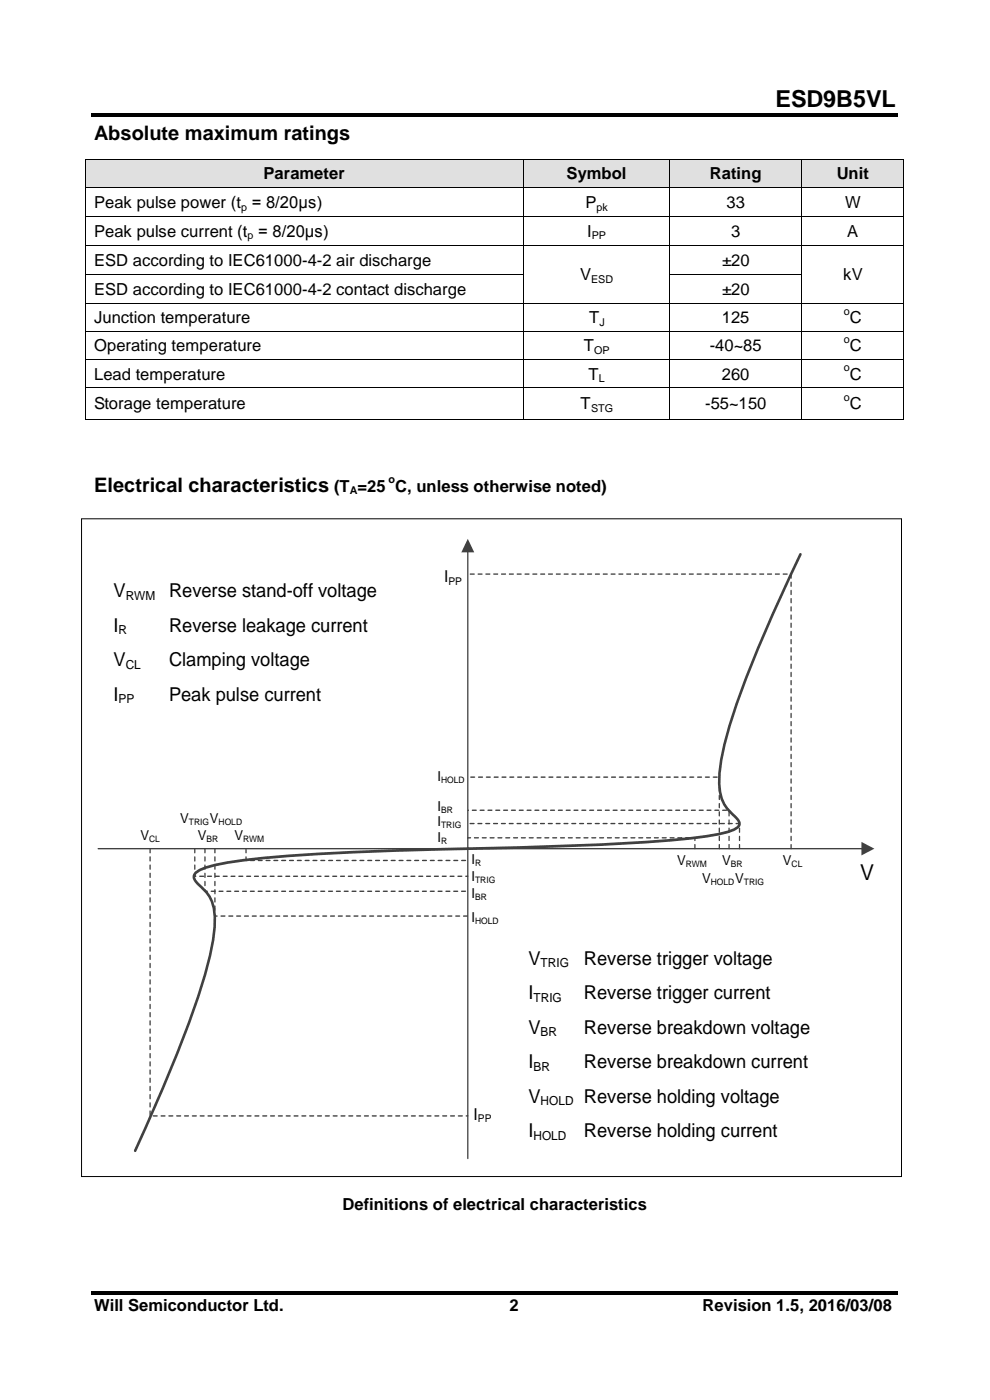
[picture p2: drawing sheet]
<svg xmlns="http://www.w3.org/2000/svg" width="210mm" height="297mm" viewBox="0 0 210 297" stroke-linecap="round" stroke-linejoin="round" font-family="sans-serif">
<g fill="#000">
<path d="M19.5 24.1h171v.7h-171z" fill-rule="evenodd"/>
<path d="M19.5 273.8h171v.8h-171z" fill-rule="evenodd"/>
</g>
<g fill="#e0e0e0">
<path d="M18.2 33.9h92.9v5.8h-92.9z" fill-rule="evenodd"/>
<path d="M20 34h89.2v5.5h-89.2z" fill-rule="evenodd"/>
<path d="M111.2 33.9h30.8v5.8h-30.8z" fill-rule="evenodd"/>
<path d="M113 34h27.1v5.5h-27.1z" fill-rule="evenodd"/>
<path d="M142.1 33.9h27.9v5.8h-27.9z" fill-rule="evenodd"/>
<path d="M144 34h24.2v5.5h-24.2z" fill-rule="evenodd"/>
<path d="M170.2 33.9h21.5v5.8h-21.5z" fill-rule="evenodd"/>
<path d="M172 34h17.9v5.5h-17.9z" fill-rule="evenodd"/>
</g>
<g fill="#000">
<path d="M18 33.7h.2v.1h-.2z" fill-rule="evenodd"/>
<path d="M18 33.7h.2v.1h-.2z" fill-rule="evenodd"/>
<path d="M18 39.7h.2v.1h-.2z" fill-rule="evenodd"/>
<path d="M111.1 33.7h.1v.1h-.1z" fill-rule="evenodd"/>
<path d="M111.1 39.7h.1v.1h-.1z" fill-rule="evenodd"/>
<path d="M141.9 33.7h.2v.1h-.2z" fill-rule="evenodd"/>
<path d="M141.9 39.7h.2v.1h-.2z" fill-rule="evenodd"/>
<path d="M170 33.7h.2v.1h-.2z" fill-rule="evenodd"/>
<path d="M170 39.7h.2v.1h-.2z" fill-rule="evenodd"/>
<path d="M191.7 33.7h.1v.1h-.1z" fill-rule="evenodd"/>
<path d="M191.7 33.7h.1v.1h-.1z" fill-rule="evenodd"/>
<path d="M191.7 39.7h.1v.1h-.1z" fill-rule="evenodd"/>
<path d="M18 45.9h.2v.2h-.2z" fill-rule="evenodd"/>
<path d="M18 52h.2v.1h-.2z" fill-rule="evenodd"/>
<path d="M18 58.2h.2v.2h-.2z" fill-rule="evenodd"/>
<path d="M111.1 45.9h.1v.2h-.1z" fill-rule="evenodd"/>
<path d="M111.1 52h.1v.1h-.1z" fill-rule="evenodd"/>
<path d="M111.1 58.2h.1v.2h-.1z" fill-rule="evenodd"/>
<path d="M141.9 45.9h.2v.2h-.2z" fill-rule="evenodd"/>
<path d="M141.9 52h.2v.1h-.2z" fill-rule="evenodd"/>
<path d="M141.9 58.2h.2v.2h-.2z" fill-rule="evenodd"/>
<path d="M170 45.9h.2v.2h-.2z" fill-rule="evenodd"/>
<path d="M170 52h.2v.1h-.2z" fill-rule="evenodd"/>
<path d="M170 58.2h.2v.2h-.2z" fill-rule="evenodd"/>
<path d="M191.7 45.9h.1v.2h-.1z" fill-rule="evenodd"/>
<path d="M191.7 52h.1v.1h-.1z" fill-rule="evenodd"/>
<path d="M191.7 58.2h.1v.2h-.1z" fill-rule="evenodd"/>
<path d="M18 64.2h.2v.2h-.2z" fill-rule="evenodd"/>
<path d="M18 70.2h.2v.2h-.2z" fill-rule="evenodd"/>
<path d="M18 76.2h.2v.2h-.2z" fill-rule="evenodd"/>
<path d="M111.1 64.2h.1v.2h-.1z" fill-rule="evenodd"/>
<path d="M111.1 70.2h.1v.2h-.1z" fill-rule="evenodd"/>
<path d="M111.1 76.2h.1v.2h-.1z" fill-rule="evenodd"/>
<path d="M141.9 64.2h.2v.2h-.2z" fill-rule="evenodd"/>
<path d="M141.9 70.2h.2v.2h-.2z" fill-rule="evenodd"/>
<path d="M141.9 76.2h.2v.2h-.2z" fill-rule="evenodd"/>
<path d="M170 64.2h.2v.2h-.2z" fill-rule="evenodd"/>
<path d="M170 70.2h.2v.2h-.2z" fill-rule="evenodd"/>
<path d="M170 76.2h.2v.2h-.2z" fill-rule="evenodd"/>
<path d="M191.7 64.2h.1v.2h-.1z" fill-rule="evenodd"/>
<path d="M191.7 70.2h.1v.2h-.1z" fill-rule="evenodd"/>
<path d="M191.7 76.2h.1v.2h-.1z" fill-rule="evenodd"/>
<path d="M18 82.2h.2v.2h-.2z" fill-rule="evenodd"/>
<path d="M18 88.8h.2v.2h-.2z" fill-rule="evenodd"/>
<path d="M18 88.8h.2v.2h-.2z" fill-rule="evenodd"/>
<path d="M111.1 82.2h.1v.2h-.1z" fill-rule="evenodd"/>
<path d="M111.1 88.8h.1v.2h-.1z" fill-rule="evenodd"/>
<path d="M141.9 82.2h.2v.2h-.2z" fill-rule="evenodd"/>
<path d="M141.9 88.8h.2v.2h-.2z" fill-rule="evenodd"/>
<path d="M170 82.2h.2v.2h-.2z" fill-rule="evenodd"/>
<path d="M170 88.8h.2v.2h-.2z" fill-rule="evenodd"/>
<path d="M191.7 82.2h.1v.2h-.1z" fill-rule="evenodd"/>
<path d="M191.7 88.8h.1v.2h-.1z" fill-rule="evenodd"/>
<path d="M191.7 88.8h.1v.2h-.1z" fill-rule="evenodd"/>
</g>
<g fill="none" stroke="#000" stroke-width=".21">
<path d="M18.1 33.8v5.9M18.1 39.8v6.1M18.2 33.7h92.9M18.2 39.8h92.9M111.1 33.8v5.9M111.1 39.8v6.1M111.2 33.7h30.7M111.2 39.8h30.7M142 33.8v5.9M142 39.8v6.1M142.1 33.7h27.9M142.1 39.8h27.9"/>
<path d="M170.1 33.8v5.9M170.1 39.8v6.1M170.2 33.7h21.5M170.2 39.8h21.5M191.8 33.8v5.9M191.8 39.8v6.1M18.1 46.1v5.9M18.1 52.1v6.1M18.1 58.4v5.8M18.2 46h92.9M18.2 52h92.9M18.2 58.3h92.9"/>
<path d="M111.1 46.1v5.9M111.1 52.1v6.1M111.1 58.4v5.8M111.2 46h30.7M111.2 52h30.7M142 46.1v5.9M142 52.1v6.1M142 58.4v5.8M142.1 46h27.9M142.1 52h27.9M142.1 58.3h27.9M170.1 46.1v5.9"/>
<path d="M170.1 52.1v6.1M170.1 58.4v5.8M170.2 46h21.5M170.2 52h21.5M191.8 46.1v5.9M191.8 52.1v6.1M191.8 58.4v5.8M18.1 64.4v5.8M18.1 70.4v5.8M18.1 76.4v5.8M18.2 64.3h92.9M18.2 70.3h92.9"/>
<path d="M18.2 76.3h92.9M111.1 64.4v5.8M111.1 70.4v5.8M111.1 76.4v5.8M111.2 64.3h30.7M111.2 70.3h30.7M111.2 76.3h30.7M142 64.4v5.8M142 70.4v5.8M142 76.4v5.8M142.1 64.3h27.9M142.1 70.3h27.9"/>
<path d="M142.1 76.3h27.9M170.1 64.4v5.8M170.1 70.4v5.8M170.1 76.4v5.8M170.2 64.3h21.5M170.2 70.3h21.5M170.2 76.3h21.5M191.8 64.4v5.8M191.8 70.4v5.8M191.8 76.4v5.8M18.1 82.4v6.4M18.2 82.3h92.9"/>
<path d="M18.2 88.9h92.9M111.1 82.4v6.4M111.2 82.3h30.7M111.2 88.9h30.7M142 82.4v6.4M142.1 82.3h27.9M142.1 88.9h27.9M170.1 82.4v6.4M170.2 82.3h21.5M170.2 88.9h21.5M191.8 82.4v6.4"/>
</g>
<path d="M169.8 117.6a278.6 278.6 0 0 0-14.8 35.6 39.9 39.9 0 0 0-2.4 14 9 9 0 0 0 3.7 6.4 1.28 1.28 0 0 1 .5 1.3 1.28 1.28 0 0 1-1 1 30.1 30.1 0 0 1-8.8 1.9 573.4 573.4 0 0 1-47.7 2.2" fill="none" stroke="#404040" stroke-width=".57"/>
<path d="M20.8 180h162.3" fill="none" stroke="#404040" stroke-width=".28"/>
<path d="M182.7 178.6l2.8 1.4-2.8 1.5z" fill="#404040"/>
<path d="M99.2 116.8v129" fill="none" stroke="#404040" stroke-width=".28"/>
<path d="M99.2 114.3l1.4 2.9h-2.7z" fill="#404040"/>
<path d="M31.8 180v56.7h67.4M41.3 180v5.9h57.9M43.5 180v9.1h55.3M45.6 180v14.3h53.6M52.2 180v2.5h47M147.4 180v-2.3h-48.2M152.6 180v-15.1h-53.4M154.7 180v-8.1h-55.5M156.9 180v-5.3h-57.7M167.8 180v-58.2h-68.6" fill="none" stroke="#404040" stroke-width=".28" stroke-dasharray=".8 .8"/>
<path d="M99.2 180a579.5 579.5 0 0 0-45.5 2.3l-4.9 .6a16.4 16.4 0 0 0-7.2 2.2 1.36 1.36 0 0 0 .1 2.2 10.3 10.3 0 0 1 3.6 5.1 23.4 23.4 0 0 1-.6 9.8 182.7 182.7 0 0 1-10.8 30.2l-5.2 11.7" fill="none" stroke="#404040" stroke-width=".57"/>
<path d="M17.3 110.1h173.9v139.5h-173.9z" fill="none" stroke="#000" stroke-width=".21"/>
<text font-size="5" x="164.5" y="22.6">ESD9B5VL</text>
<text font-size="4.6" x="182.4" y="186.8">V</text>
<g font-size="4.2">
<text x="20" y="29.7">Absolute maximum ratings</text>
<text x="20" y="104.3">Electrical characteristics</text>
</g>
<g font-size="4.1">
<text x="24.1" y="126.7">V</text>
<text x="35.9" y="126.7">Reverse stand-off voltage</text>
<text x="24.1" y="134">I</text>
<text x="35.9" y="134">Reverse leakage current</text>
<text x="24.1" y="141.3">V</text>
<text x="35.9" y="141.3">Clamping voltage</text>
<text x="24.1" y="148.6">I</text>
<text x="35.9" y="148.6">Peak pulse current</text>
<text x="112.1" y="204.7">V</text>
<text x="123.9" y="204.7">Reverse trigger voltage</text>
<text x="112.1" y="212">I</text>
<text x="123.9" y="212">Reverse trigger current</text>
<text x="112.1" y="219.3">V</text>
<text x="123.9" y="219.3">Reverse breakdown voltage</text>
<text x="112.1" y="226.6">I</text>
<text x="123.9" y="226.6">Reverse breakdown current</text>
<text x="112.1" y="233.9">V</text>
<text x="123.9" y="233.9">Reverse holding voltage</text>
<text x="112.1" y="241.2">I</text>
<text x="123.9" y="241.2">Reverse holding current</text>
</g>
<g font-size="3.5">
<text x="55.9" y="38">Parameter</text>
<text x="120.2" y="38">Symbol</text>
<text x="150.6" y="38">Rating</text>
<text x="177.5" y="38">Unit</text>
<text x="20" y="44.1">Peak pulse power (t = 8/20μs)</text>
<text x="124.2" y="44.1">P</text>
<text x="154.1" y="44.1">33</text>
<text x="179.3" y="44.1">W</text>
<text x="20" y="50.3">Peak pulse current (t = 8/20μs)</text>
<text x="124.6" y="50.3">I</text>
<text x="155.1" y="50.3">3</text>
<text x="179.7" y="50.3">A</text>
<text x="20" y="56.4">ESD according to IEC61000-4-2 air discharge</text>
<text x="123" y="59.4">V</text>
<text x="153.2" y="56.4">±20</text>
<text x="178.9" y="59.4">kV</text>
<text x="20" y="62.5">ESD according to IEC61000-4-2 contact discharge</text>
<text x="153.2" y="62.5">±20</text>
<text x="20" y="68.5">Junction temperature</text>
<text x="125" y="68.5">T</text>
<text x="153.1" y="68.5">125</text>
<text x="180.3" y="68.5">C</text>
<text x="20" y="74.6">Operating temperature</text>
<text x="123.8" y="74.6">T</text>
<text x="150.6" y="74.6">-40~85</text>
<text x="180.3" y="74.6">C</text>
<text x="20" y="80.5">Lead temperature</text>
<text x="124.9" y="80.5">T</text>
<text x="153.1" y="80.5">260</text>
<text x="180.3" y="80.5">C</text>
<text x="20" y="86.8">Storage temperature</text>
<text x="123.2" y="86.8">T</text>
<text x="149.6" y="86.8">-55~150</text>
<text x="180.3" y="86.8">C</text>
<text x="70.9" y="104.3">(T =25 C, unless otherwise noted)</text>
<text x="94.2" y="123.6">I</text>
<text x="100.5" y="237.6">I</text>
<text x="72.7" y="256.8">Definitions of electrical characteristics</text>
<text x="20" y="278.2">Will Semiconductor Ltd.</text>
<text x="108.1" y="278.2">2</text>
<text x="149" y="278.2">Revision 1.5, 2016/03/08</text>
</g>
<g font-size="2.9">
<text x="92.8" y="165.6">I</text>
<text x="92.8" y="172.1">I</text>
<text x="29.8" y="178.3">V</text>
<text x="38.2" y="174.5">V</text>
<text x="42" y="178.3">V</text>
<text x="44.5" y="174.5">V</text>
<text x="49.7" y="178.3">V</text>
<text x="92.8" y="178.6">I</text>
<text x="92.8" y="175.3">I</text>
<text x="100" y="183.3">I</text>
<text x="143.6" y="183.5">V</text>
<text x="153.2" y="183.5">V</text>
<text x="166.1" y="183.5">V</text>
<text x="100" y="187">I</text>
<text x="100" y="190.4">I</text>
<text x="148.9" y="187.3">V</text>
<text x="156" y="187.3">V</text>
<text x="100" y="195.6">I</text>
</g>
<g font-size="2.6">
<text x="26.7" y="127.3">RWM</text>
<text x="25.2" y="134.6">R</text>
<text x="26.7" y="141.9">CL</text>
<text x="25.2" y="149.2">PP</text>
<text x="114.7" y="205.3">TRIG</text>
<text x="113.2" y="212.6">TRIG</text>
<text x="114.7" y="219.9">BR</text>
<text x="113.2" y="227.2">BR</text>
<text x="114.7" y="234.5">HOLD</text>
<text x="113.2" y="241.8">HOLD</text>
</g>
<g font-size="2.3">
<text x="51.1" y="44.7">p</text>
<text x="126.5" y="44.7">pk</text>
<text x="52.5" y="50.8">p</text>
<text x="125.5" y="50.8">PP</text>
<text x="125.4" y="60">ESD</text>
<text x="127.2" y="69.1">J</text>
<text x="179" y="66.8">o</text>
<text x="126.1" y="75.1">OP</text>
<text x="179" y="72.8">o</text>
<text x="127.1" y="81.1">L</text>
<text x="179" y="78.7">o</text>
<text x="125.4" y="87.4">STG</text>
<text x="179" y="85.1">o</text>
<text x="74.2" y="104.9">A</text>
<text x="82.4" y="102.5">o</text>
<text x="95.1" y="124.1">PP</text>
<text x="101.4" y="238.1">PP</text>
</g>
<g font-size="1.9">
<text x="93.6" y="166">HOLD</text>
<text x="93.6" y="172.5">BR</text>
<text x="31.6" y="178.7">CL</text>
<text x="40.1" y="174.9">TRIG</text>
<text x="43.8" y="178.7">BR</text>
<text x="46.4" y="174.9">HOLD</text>
<text x="51.6" y="178.7">RWM</text>
<text x="93.6" y="179">R</text>
<text x="93.6" y="175.7">TRIG</text>
<text x="100.8" y="183.7">R</text>
<text x="145.5" y="183.9">RWM</text>
<text x="155" y="183.9">BR</text>
<text x="167.9" y="183.9">CL</text>
<text x="100.8" y="187.4">TRIG</text>
<text x="100.8" y="190.8">BR</text>
<text x="150.8" y="187.7">HOLD</text>
<text x="157.8" y="187.7">TRIG</text>
<text x="100.8" y="196">HOLD</text>
</g>
</svg>
